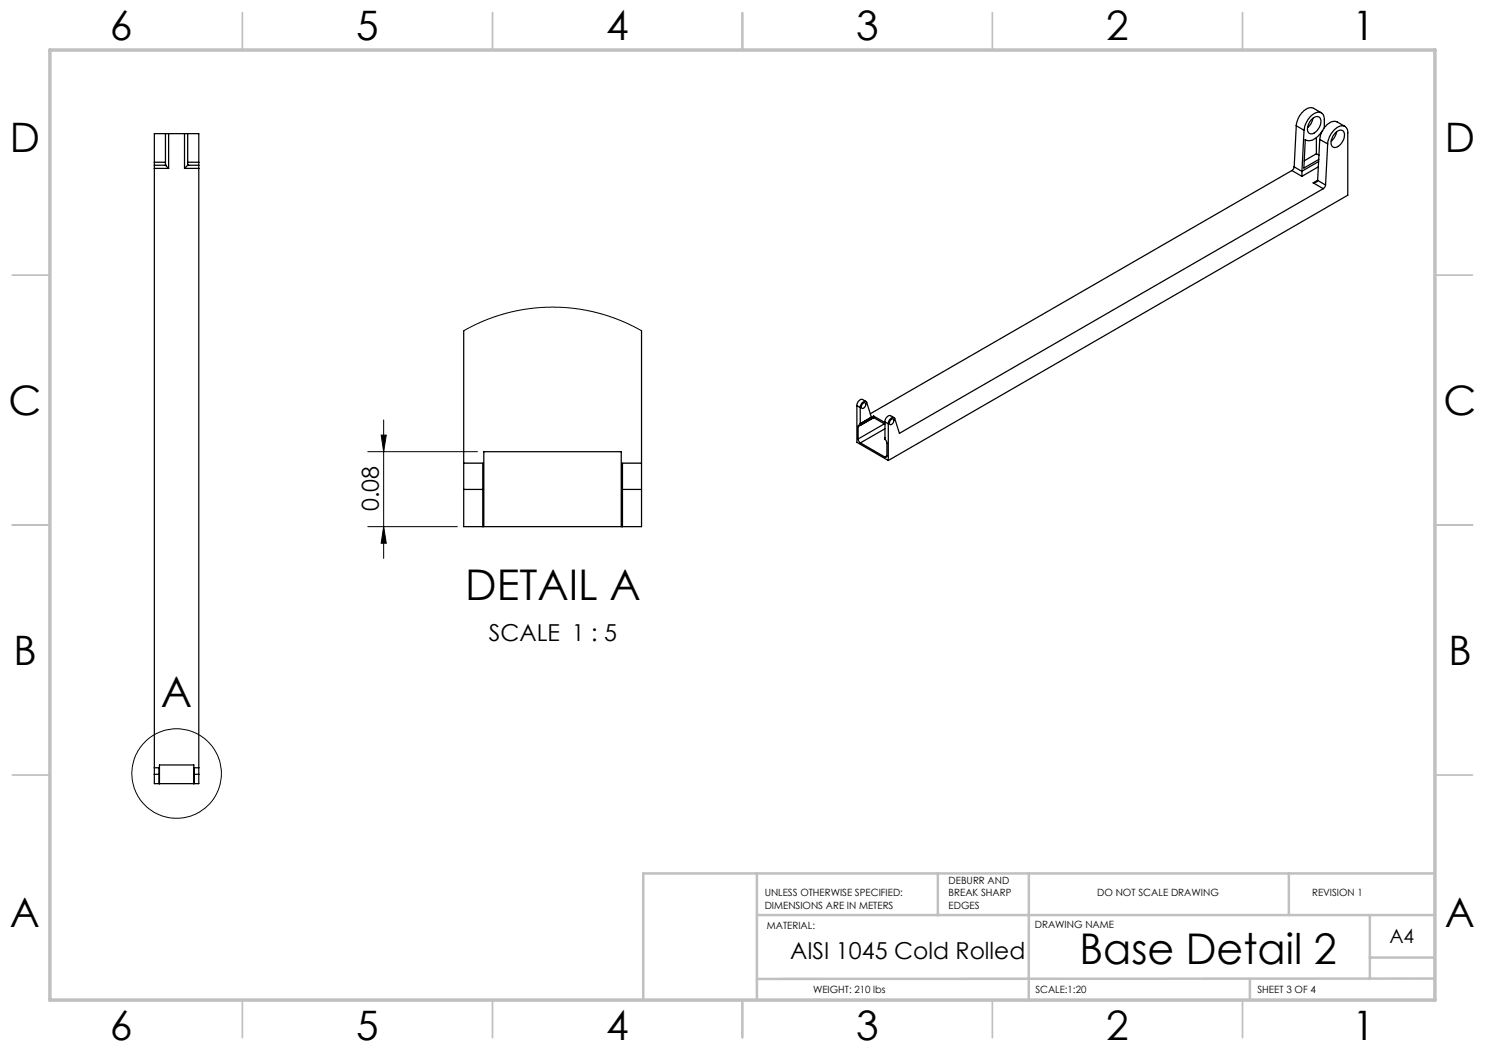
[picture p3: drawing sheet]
<svg xmlns="http://www.w3.org/2000/svg" width="297mm" height="210mm" viewBox="0 0 297 210" stroke-linecap="round" stroke-linejoin="round" font-family="sans-serif">
<g fill="none" stroke="#c0c0c0" stroke-width=".35">
<path d="M48.5 2.5v7.5M98.5 2.5v7.5M148.5 2.5v7.5M198.5 2.5v7.5M248.5 2.5v7.5M2.5 55h7.5M287 55h7.5M2.5 105h7.5M287 105h7.5M2.5 155h7.5M287 155h7.5M48.5 200v7.5"/>
<path d="M98.5 200v7.5M148.5 200v7.5M198.5 200v7.5M248.5 200v7.5"/>
</g>
<path d="M151.4 174.7v25.3M187.6 174.7v8.3M205.8 174.7l-.1 25.4M257.8 174.8v8.2M287 174.7h-158.3v25.3M151.4 183h135.6M250 195.8v4.2M274 183v12.8M274 191.5h13M287 195.7l-135.6 .1" fill="none" stroke="#c0c0c0" stroke-width=".5"/>
<path d="M10 10h277v190h-277z" fill="none" stroke="#c0c0c0" stroke-width=".7"/>
<g fill="none" stroke="#000" stroke-width=".2">
<path d="M92.7 66.1l4.1-2 4.8-1.6 4.2-.8 4.4-.3 4.5 .3 4.6 .8 4.7 1.6 4.3 2M73.6 90.3h21.9M76.2 87h1.1l-.6 3.3zM76.7 84v27.7M73.6 105.3h17.9M76.7 105.3l.6 3.3h-1.1z"/>
<circle cx="35.3" cy="154.7" r="9"/>
</g>
<path d="M76.2 87h1.1l-.6 3.3zM76.7 105.3l.6 3.3h-1.1z" fill="#000"/>
<g fill="none" stroke="#000" stroke-width=".25">
<path d="M30.9 33v.7M30.9 32.4h2.2M30.9 33h2.2M30.9 32.4v.6M30.9 33.7v121.2M30.9 33.7h2.8M33.1 26.7h-2.2v5.7M33.1 26.7v5.7M33.1 33h.1M33.1 33l.6 .7M33.1 26.7h.6M33.1 32.4v.6"/>
<path d="M33.7 26.7h3.2M33.7 26.7v7M36.9 26.7h.6M36.9 26.7v7M36.9 33.7h2.9M37.5 26.7v5.7M37.5 26.7h2.3v5.7M37.5 33h.1M37.5 33l-.6 .7M37.5 32.4h2.3M37.5 33h2.3M37.5 32.4v.6"/>
<path d="M39.8 33v.7M39.8 32.4v.6M39.8 33.7v121.2M258.4 34.1l2 1.2M258.4 34.1l-84.3 48.7M258.8 33.4l-.1 .4-.3 .3M258.8 33.4l1.6 .9M259.3 25.1l1.5 1M259.3 25.1l-.5 8.3M260.4 34.3v1M260.4 34.2v.1M260.8 26.1l-.4 8.1"/>
<path d="M261.1 28h.1M261.1 28l-.3 5.6 3-1.7M262.3 23.9l.1-.1a.95 .95 0 0 1 .9-.5 .95 .95 0 0 1 .8 .6 2.54 2.54 0 0 1-2 2.9 1.22 1.22 0 0 1-.4-1.9zM262.6 23.7l-.4 1-.7 .8M262.6 36.6l2.1 1.1M263.3 30.8l-2.5 1.4M263.3 27.5v3.3M263.3 30.8l.5 .2M263.5 36v.1M263.5 36.1l-.3 .3-.6 .2M263.5 36.1l1.6 .9M263.5 36l-.9 .6"/>
<path d="M263.7 33.4l-3.3 1.9M263.7 32.3l-3.3 1.9M263.9 27.9l1.6 .9M263.9 27.9l-.4 8.1M264.3 22.6l-1.6-.9a2.17 2.17 0 0 0-2.5 1.1l-.6 .9-.3 1.4M264.5 26.1a3.3 3.3 0 0 1-3.2 2l-.2-.1M264.7 37.7l-84.8 49-1-3a.89 .89 0 0 0-.9 .1 .89 .89 0 0 0-.3 .8v.2M264.9 25.6v-1.7a1.26 1.26 0 0 0-.7-1.4 1.26 1.26 0 0 0-1.5 .3 4.8 4.8 0 0 0-1.9 3.3M265.1 37l-.4 .7M265.5 28.8a4 4 0 0 1 3-3.7 1.19 1.19 0 0 1 1.1 1.5v12.4l-91.9 53.1M265.5 28.8l-.4 8.2M266.9 26.8a1.23 1.23 0 0 1 1.8-.5 2.45 2.45 0 0 1-1.9 3.2 1.25 1.25 0 0 1-.4-1.9z"/>
<path d="M267.3 26.4l-.5 1.2-.6 .6M269 25.3l-1.6-.9a2.64 2.64 0 0 0-3 1.9l-.3 .8-.2 .8M92.7 66.1v31.8M128.3 66.1v31.8M92.7 97.9v7.4h35.6v-7.4M92.7 97.9h3.9M92.7 92.6h3.9v5.3M96.6 97.9v7.4M124.5 97.9v7.4M124.5 97.9h3.8M128.3 92.6h-3.8v5.3M171.4 81.1l.6 .4"/>
<path d="M171.4 81.1v7.4l6.3 3.6M171.6 87.8l.2 .6 .3 .2M171.6 85.3v2.5M172 81.5a1.03 1.03 0 0 1 1.3-1.1l1 3-2.3 1.3M172 81.5v3.2M172 84.7h.1M172.1 85h-.1a.28 .28 0 0 0-.4 .3M172.1 88.6l4.9 2.8M172.1 84.7v.3M172.6 80.7l.2-.1a.51 .51 0 0 1 .4 .5 .51 .51 0 0 1-.4 .5h-.1a.37 .37 0 0 1-.5-.2 .37 .37 0 0 1 .2-.4zM173.2 80.3l-.7-.4a1.12 1.12 0 0 0-1.1 1.2M174.7 83.2l2.3 1.3"/>
<path d="M174.7 83.2l-2.6 1.5M174.7 83.5l2.3 1.3M174.7 83.2v.3M174.7 83.5l-2.6 1.5M174.7 83.5l-3.1 1.8M176.9 84.8l-5.3 3M177 87.6v.3l.4 .6v2.6M177 84.4l.7 .4M177 84.4v3.2M177 87.5v.1M177 85.8l-4.9 2.8M177.4 91.1l-.2 .3h-.2"/>
<path d="M177.4 91.1l-.4 .3M177.7 84.8v7.3M178.1 84a.38 .38 0 0 1 .6-.1 .38 .38 0 0 1 0 .6l-.1 .1a.4 .4 0 0 1-.6 .3 .4 .4 0 0 1 0-.7zM178.8 83.5l-.7-.4a1.12 1.12 0 0 0-1.1 1.3M96.8 105.3v-15h27.4v15M30.9 154.9v1.8h8.9v-1.8M30.9 154.9h.9M30.9 153.6h.9v1.3M31.8 154.9v1.8M31.9 156.7v-3.7h6.9v3.7M38.8 154.9v1.8M38.8 154.9h1"/>
<path d="M39.8 153.6h-1v1.3"/>
</g>
<g font-size="8.5">
<text x="93" y="120.1">DETAIL A</text>
<text x="32.2" y="141.5">A</text>
<text x="215.9" y="192.7">Base Detail 2</text>
</g>
<g font-size="8.1">
<text x="22" y="8">6</text>
<text x="71.2" y="8">5</text>
<text x="121.2" y="8">4</text>
<text x="171.3" y="8">3</text>
<text x="221.3" y="8">2</text>
<text x="270.5" y="8">1</text>
<text x="2" y="30.5">D</text>
<text x="289" y="30.5">D</text>
<text x="1.7" y="83">C</text>
<text x="288.7" y="83">C</text>
<text x="2.7" y="133">B</text>
<text x="289.7" y="133">B</text>
<text x="2" y="185.5">A</text>
<text x="289" y="185.5">A</text>
<text x="22" y="208">6</text>
<text x="71.2" y="208">5</text>
<text x="121.2" y="208">4</text>
<text x="171.3" y="208">3</text>
<text x="221.3" y="208">2</text>
<text x="270.5" y="208">1</text>
</g>
<g font-size="4.7">
<text x="75.7" y="102.3" transform="rotate(-90 75.7 102.3)">0.08</text>
<text x="97.8" y="128.3">SCALE 1 : 5</text>
<text x="158" y="191.8">AISI 1045 Cold Rolled</text>
</g>
<text font-size="3.9" x="277.9" y="188.5">A4</text>
<g font-size="2">
<text x="152.9" y="179.2">UNLESS OTHERWISE SPECIFIED:</text>
<text x="189.7" y="176.7">DEBURR AND</text>
<text x="189.7" y="179.2">BREAK SHARP</text>
<text x="219.4" y="179.2">DO NOT SCALE DRAWING</text>
<text x="262.4" y="179.1">REVISION 1</text>
<text x="152.9" y="181.7">DIMENSIONS ARE IN METERS</text>
<text x="153.4" y="185.9">MATERIAL:</text>
<text x="189.7" y="181.7">EDGES</text>
<text x="207" y="185.5">DRAWING NAME</text>
<text x="162.6" y="198.5">WEIGHT: 210 lbs</text>
<text x="207.1" y="198.6">SCALE:1:20</text>
<text x="251.5" y="198.6">SHEET 3 OF 4</text>
</g>
</svg>
